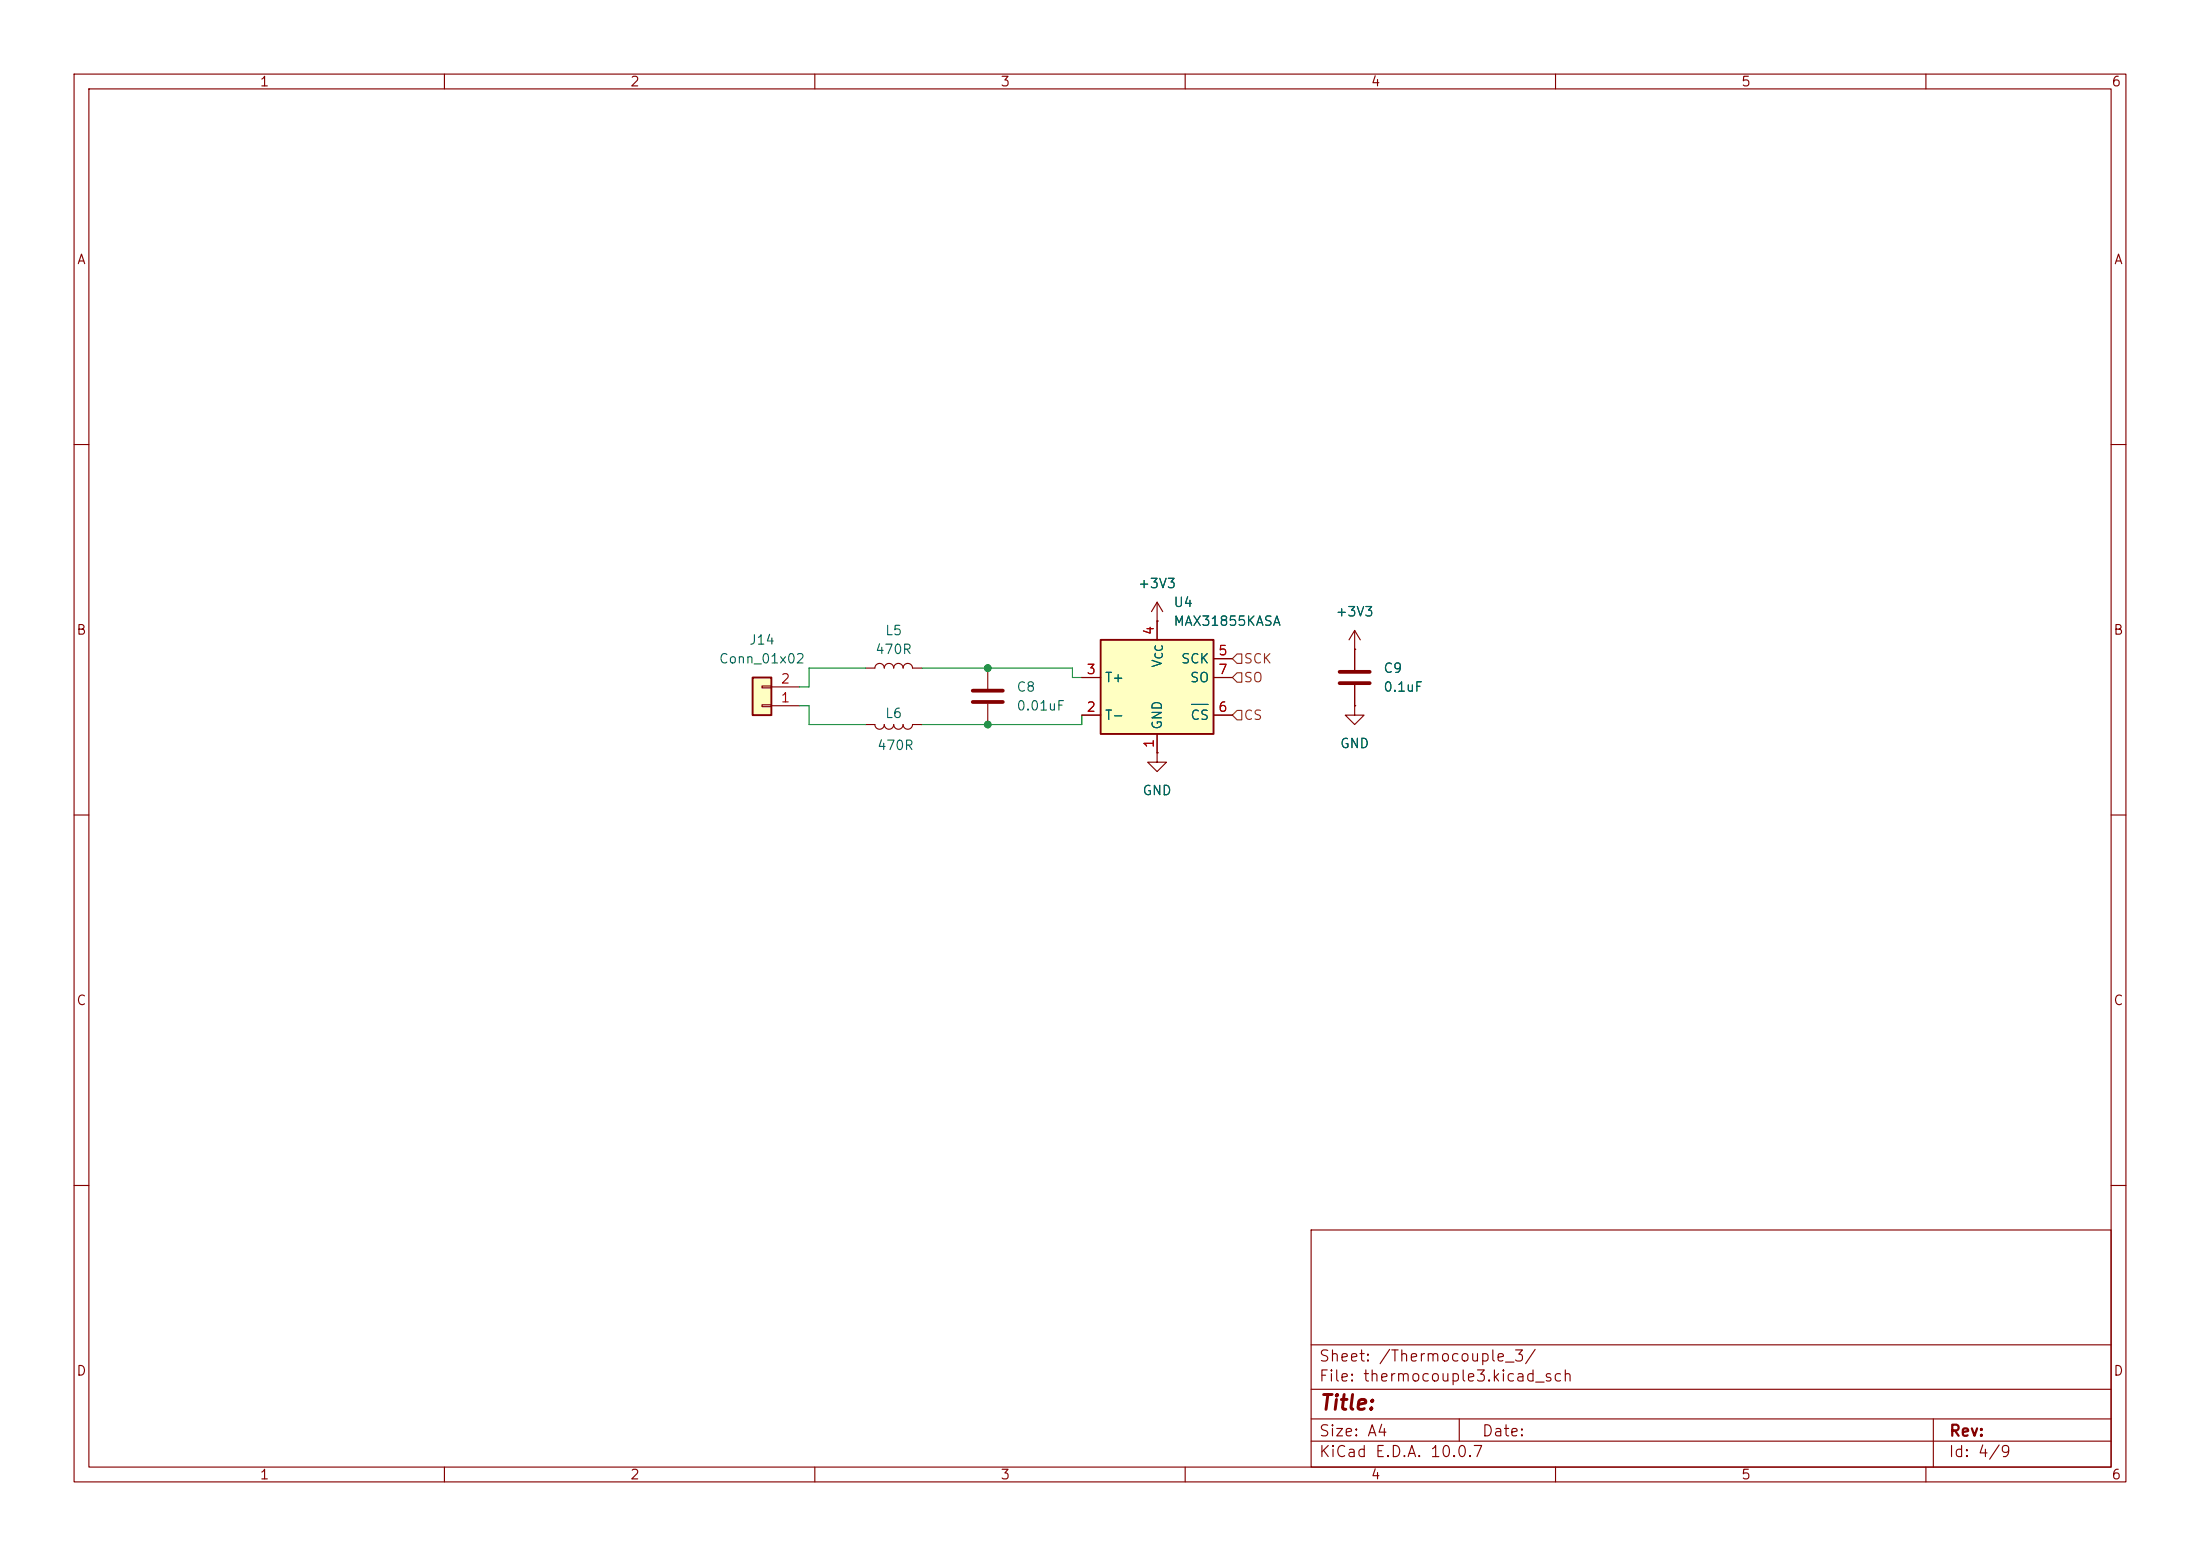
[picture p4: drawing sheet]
<svg xmlns="http://www.w3.org/2000/svg" width="297mm" height="210mm" viewBox="0 0 297 210" stroke-linecap="round" stroke-linejoin="round" font-family="sans-serif">
<g fill="none" stroke="#840000" stroke-width=".15">
<path d="M10 10h277v190h-277zM12 12h273v186h-273zM60 10v2M110 10v2M160 10v2M210 10v2M260 10v2M10 60h2M285 60h2M10 110h2M285 110h2M10 160h2"/>
<path d="M177 166h108v32h-108zM285 160h2M60 198v2M110 198v2M160 198v2M177 194.5h108M177 191.5h108M177 187.5h108M177 181.5h108M197 191.5v3M210 198v2M260 198v2"/>
<path d="M261 191.5v6.5"/>
</g>
<path d="M101.6 91.4h2.5v5.1h-2.5z" fill="#ffffc2"/>
<path d="M101.6 91.4h2.5v5.1h-2.5z" fill="none" stroke="#840000" stroke-width=".25"/>
<g fill="none" stroke="#840000" stroke-width=".15">
<path d="M102.9 95.1h1.2v.3h-1.2zM102.9 92.6h1.2v.2h-1.2zM104.1 95.3h3.8M104.1 92.7h3.8M116.8 90.2h1.3a.64 .64 0 0 1 .6-.7 .64 .64 0 0 1 .7 .7 .64 .64 0 0 1 .6-.7 .64 .64 0 0 1 .6 .7 .64 .64 0 0 1 .7-.7 .64 .64 0 0 1 .6 .7 .64 .64 0 0 1 .7-.7 .64 .64 0 0 1 .6 .7h1.3M116.8 97.8h1.3a.64 .64 0 0 0 .6 .6 .64 .64 0 0 0 .7-.6 .64 .64 0 0 0 .6 .6 .64 .64 0 0 0 .6-.6 .64 .64 0 0 0 .7 .6 .64 .64 0 0 0 .6-.6 .64 .64 0 0 0 .7 .6 .64 .64 0 0 0 .6-.6h1.3M133.3 90.2v2.8M133.3 95v2.8M156.2 83.8h.1M156.2 81.3l-.8 1.3M156.2 81.3l.8 1.3M156.2 81.3v2.5"/>
<path d="M156.2 101.6v1.3h1.3l-1.3 1.2-1.3-1.2h1.3M156.2 101.6h.1"/>
</g>
<path d="M131.3 93.2h4.1M131.3 94.7h4.1" fill="none" stroke="#840000" stroke-width=".51"/>
<path d="M148.6 86.4h15.2v12.7h-15.2z" fill="#ffffc2"/>
<path d="M148.6 86.4h15.2v12.7h-15.2z" fill="none" stroke="#840000" stroke-width=".25"/>
<g fill="none" stroke="#840000" stroke-width=".15">
<path d="M146 96.5h2.6M146 91.4h2.6M156.2 83.8h.1M156.2 83.8v2.6M156.2 99.1v2.5M163.8 96.5h2.6M163.8 91.4h2.6M163.8 88.9h2.6M182.9 87.6h.1M182.9 95.3v1.2h1.2l-1.2 1.3-1.3-1.3h1.3M182.9 95.3h.1M182.9 85.1l-.8 1.3"/>
<path d="M182.9 85.1l.7 1.3M182.9 85.1v5.3M182.9 92.5v2.8M156.2 101.6h.1"/>
</g>
<path d="M160.9 95.1h2.2" fill="none" stroke="#006464" stroke-width=".15"/>
<path d="M180.8 90.7h4.1M180.8 92.2h4.1" fill="none" stroke="#840000" stroke-width=".51"/>
<path d="M166.4 91.4l.6-.6h.6v1.3h-.6zM167 95.9h.6v1.3h-.6l-.6-.7zM167 88.3h.6v1.2h-.6l-.6-.6z" fill="none" stroke="#725600" stroke-width=".15"/>
<path d="M107.9 95.3h1.3v2.5h7.6M116.8 90.2h-7.6v2.5h-1.3M124.5 90.2h20.3v1.2h1.2M146 96.5v1.3h-21.5" fill="none" stroke="#009600" stroke-width=".15"/>
<g fill="#009600" stroke="#009600" stroke-width=".14">
<circle cx="133.3" cy="90.2" r=".46"/>
<circle cx="133.3" cy="97.8" r=".46"/>
</g>
<text font-size="2" fill="#840000" x="178" y="190.8">Title:</text>
<g font-size="1.5" fill="#840000">
<text x="178" y="184.1">Sheet: /Thermocouple_3/</text>
<text x="178" y="186.8">File: thermocouple3.kicad_sch</text>
<text x="178" y="197">KiCad E.D.A. 10.0.7</text>
<text x="178" y="194.2">Size: A4</text>
<text x="200" y="194.2">Date:</text>
<text x="263" y="197">Id: 4/9</text>
<text x="263" y="194.2">Rev:</text>
</g>
<g font-size="1.3" fill="#840000">
<text x="35" y="12">1</text>
<text x="85" y="12">2</text>
<text x="135" y="12">3</text>
<text x="185" y="12">4</text>
<text x="235" y="12">5</text>
<text x="285" y="12">6</text>
<text x="10.3" y="36">A</text>
<text x="285.3" y="36">A</text>
<text x="10.2" y="86">B</text>
<text x="285.2" y="86">B</text>
<text x="10.2" y="136">C</text>
<text x="285.2" y="136">C</text>
<text x="10.2" y="186">D</text>
<text x="285.2" y="186">D</text>
<text x="35" y="200">1</text>
<text x="85" y="200">2</text>
<text x="135" y="200">3</text>
<text x="185" y="200">4</text>
<text x="235" y="200">5</text>
<text x="285" y="200">6</text>
</g>
<g font-size="1.3" fill="#006464">
<text x="153.5" y="79.7">+3V3</text>
<text x="158.3" y="82.2">U4</text>
<text x="180.2" y="83.5">+3V3</text>
<text x="97" y="89.9">Conn_01x02</text>
<text x="101" y="87.3">J14</text>
<text x="118.1" y="88.6">470R</text>
<text x="119.4" y="86.1">L5</text>
<text x="158.3" y="84.8">MAX31855KASA</text>
<text x="159.3" y="89.9">SCK</text>
<text x="137.1" y="93.7">C8</text>
<text x="149.1" y="92.4">T+</text>
<text x="157.2" y="90.2" transform="rotate(-90 157.2 90.2)">V</text>
<text x="160.6" y="92.4">SO</text>
<text x="186.7" y="91.1">C9</text>
<text x="186.7" y="93.7">0.1uF</text>
<text x="118.3" y="101.5">470R</text>
<text x="119.4" y="97.2">L6</text>
<text x="137.1" y="96.2">0.01uF</text>
<text x="149.1" y="97.5">T-</text>
<text x="157.2" y="98.6" transform="rotate(-90 157.2 98.6)">GND</text>
<text x="160.6" y="97.5">CS</text>
<text x="180.8" y="101.3">GND</text>
<text x="154.1" y="107.6">GND</text>
</g>
<g font-size="1.3" fill="#a90000">
<text x="156.1" y="85.8" transform="rotate(-90 156.1 85.8)">4</text>
<text x="164.4" y="88.8">5</text>
<text x="105.3" y="95.1">1</text>
<text x="105.3" y="92.6">2</text>
<text x="146.6" y="91.3">3</text>
<text x="164.4" y="91.3">7</text>
<text x="146.6" y="96.4">2</text>
<text x="156.1" y="101.1" transform="rotate(-90 156.1 101.1)">1</text>
<text x="164.4" y="96.4">6</text>
</g>
<g font-size="1.3" fill="#725600">
<text x="167.8" y="89.9">SCK</text>
<text x="167.8" y="92.4">SO</text>
<text x="167.8" y="97.5">CS</text>
</g>
<text font-size="1" fill="#006464" x="157.2" y="89.1" transform="rotate(-90 157.2 89.1)">CC</text>
</svg>
